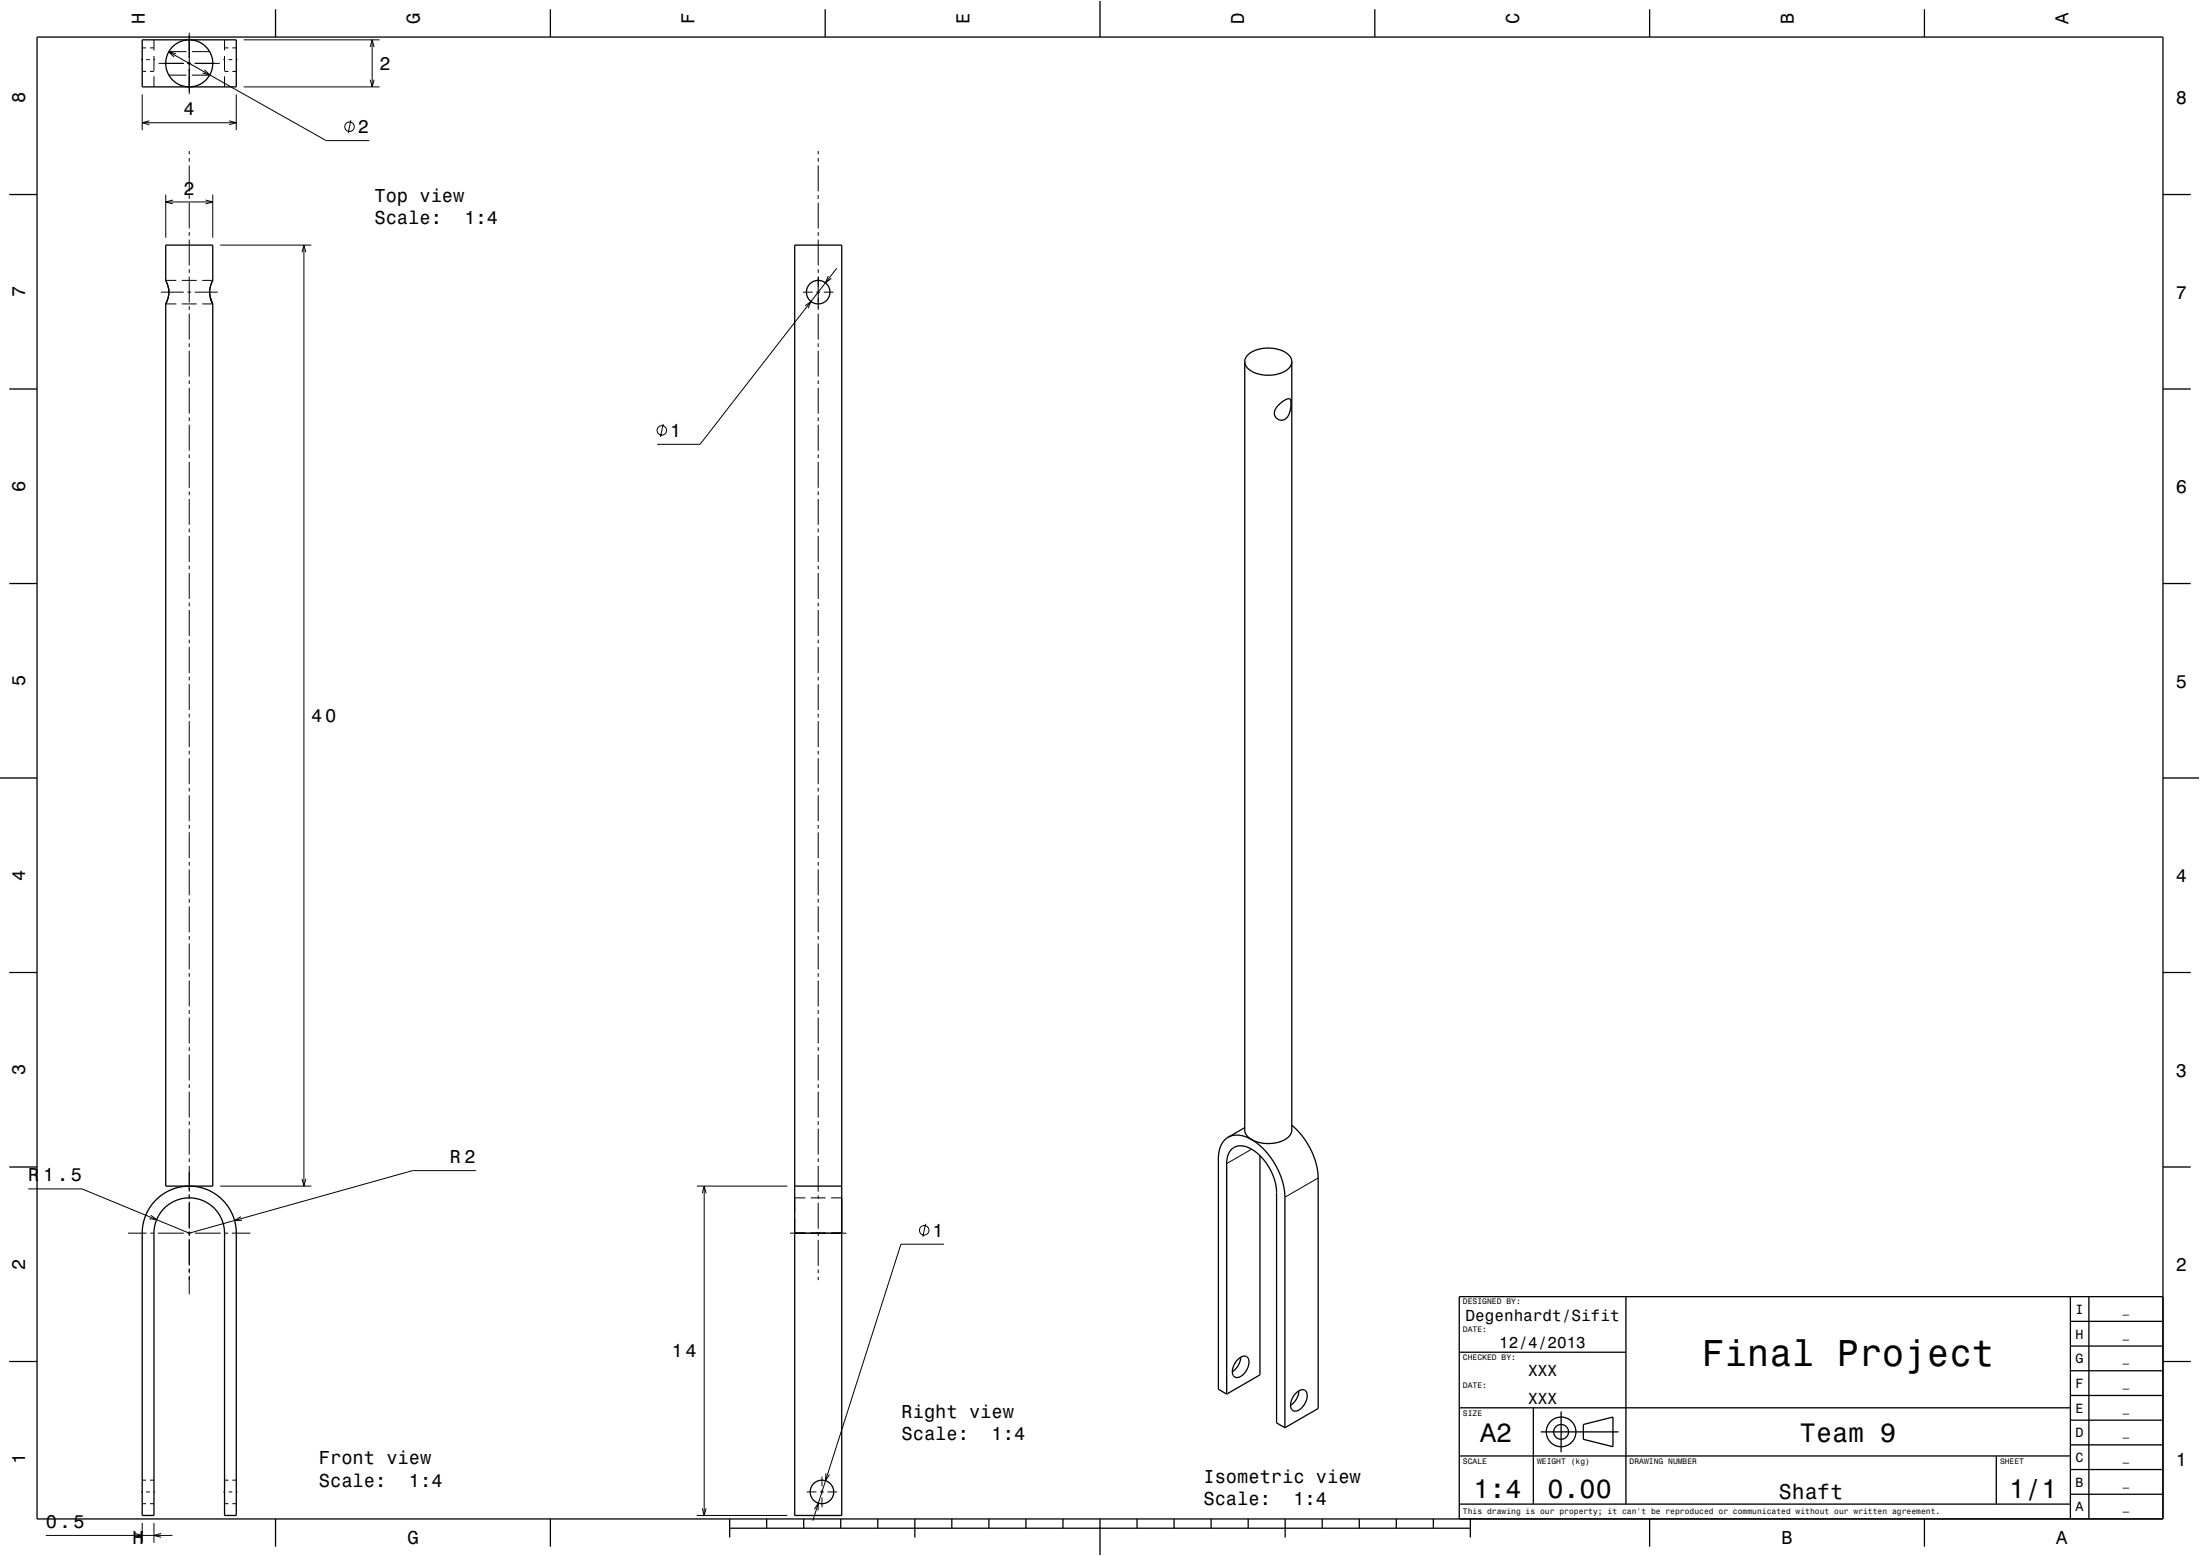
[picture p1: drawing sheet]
<svg xmlns="http://www.w3.org/2000/svg" width="594mm" height="420mm" viewBox="0 0 594 420" stroke-linecap="round" stroke-linejoin="round" font-family="sans-serif">
<g fill="none" stroke="#000" stroke-width=".27">
<path d="M38.1 16.1h.4M38.4 12.9h1.1M38.4 19.3h1.1M39.5 16.1h1M40.5 12.9h1.1M40.5 19.3h1.1M41.5 16.1h.4M41.6 10.8v2.8M41.6 15.1v4M42.8 17.1h6.8M45.6 14l42.5 24h11.6M45.6 13.9h4.7"/>
<path d="M47.5 14.5l-1.9-.5 1.4 1.4M50.6 17.1h1M51.1 8.9v16.5M51.8 13.9h4.8M52.6 17.1h6.8M55.2 18.8l1.4 1.4-1.9-.5M60.3 16.1h.4M60.6 10.8v2.8M60.6 15.1v4M60.6 12.9h1.1M60.6 19.3h1.1M61.7 16.1h1"/>
<path d="M62.7 12.9h1.1M62.7 19.3h1.1M63.7 16.1h.4M65.8 10.8h36.7M100 12.7l.5-1.9 .5 1.9M100.5 10.8v12.7M38.4 25.5v9.6M38.4 33.1h25.4M40.3 32.6l-1.9 .5 1.9 .6M41.6 20.6v2.9M45.6 20.3h4.7M51.8 20.3h4.8"/>
<path d="M60.6 20.6v2.9M61.9 32.6l1.9 .5-1.9 .6M63.8 25.5v9.6M65.8 23.5h36.7M94.7 32.5l-.7 3.5M100 21.5l.5 2 .5-2M44.7 52.5v11.7M44.7 54.5h12.7M46.7 54l-2 .5 2 .5M51.1 40.8v.9M51.1 42.7v1M51.1 44.7v7"/>
<path d="M51.1 52.7v1M51.1 54.7v7M55.5 54l1.9 .5-1.9 .5M57.4 52.5v11.7M220.9 40.8v.9M220.9 42.7v1M220.9 44.7v7M220.9 52.7v1M220.9 54.7v7M43.4 78.9h6.2M47.6 75.7h-2.9l.7 1.6M49.1 75.7h4"/>
<path d="M50.6 78.9h1M51.1 62.7v1M51.1 64.7v7M51.1 72.7v1M51.1 74.7v7M52.6 78.9h6.2M54.6 75.7h2.8M57.4 75.8l-.6 1.5-.2 1.3M59.4 66.2h24.7M81.5 68.1l.6-1.9 .5 1.9M82.1 66.2v254M216.8 78.9h2.6"/>
<path d="M220.4 78.9h1M220.9 62.7v1M220.9 64.7v7M220.9 72.7v1M220.9 74.7v9M222.4 78.9h2.6M223.6 74.5l-.7 1.9 1.6-1.3M225.9 72.4l-36.9 47.5h-11.6M44.8 81.9l-.1 .1h2.9M49.1 82h4M51.1 82.7v1M51.1 84.7v7"/>
<path d="M51.1 92.7v1M51.1 94.7v7M54.6 82h2.8M217.4 82.6l1.6-1.2-.8 1.8M220.9 84.7v7M220.9 92.7v1M220.9 94.7v7M51.1 102.7v1M51.1 104.7v7M51.1 112.7v1M51.1 114.7v7M179 114.4l-.6 3.5"/>
<path d="M220.9 102.7v1M220.9 104.7v7M220.9 112.7v1M220.9 114.7v7M51.1 122.7v1M51.1 124.7v7M51.1 132.7v1M51.1 134.7v7M220.9 122.7v1M220.9 124.7v7M220.9 132.7v1M220.9 134.7v7"/>
<path d="M51.1 142.7v1M51.1 144.7v7M51.1 152.7v1M51.1 154.7v7M220.9 142.7v1M220.9 144.7v7M220.9 152.7v1M220.9 154.7v7M51.1 162.7v1M51.1 164.7v7M51.1 172.7v1M51.1 174.7v7"/>
<path d="M220.9 162.7v1M220.9 164.7v7M220.9 172.7v1M220.9 174.7v7M51.1 182.7v1M51.1 184.7v7M51.1 192.7v1M51.1 194.7v7M220.9 182.7v1M220.9 184.7v7M220.9 192.7v1M220.9 194.7v7"/>
<path d="M51.1 202.7v1M51.1 204.7v7M51.1 212.7v1M51.1 214.7v7M220.9 202.7v1M220.9 204.7v7M220.9 212.7v1M220.9 214.7v7M51.1 222.7v1M51.1 224.7v7M51.1 232.7v1M51.1 234.7v7"/>
<path d="M220.9 222.7v1M220.9 224.7v7M220.9 232.7v1M220.9 234.7v7M51.1 242.7v1M51.1 244.7v7M51.1 252.7v1M51.1 254.7v7M220.9 242.7v1M220.9 244.7v7M220.9 252.7v1M220.9 254.7v7"/>
<path d="M51.1 262.7v1M51.1 264.7v7M51.1 272.7v1M51.1 274.7v7M220.9 262.7v1M220.9 264.7v7M220.9 272.7v1M220.9 274.7v7M51.1 282.7v1M51.1 284.7v7M51.1 292.7v1M51.1 294.7v7"/>
<path d="M220.9 282.7v1M220.9 284.7v7M220.9 292.7v1M220.9 294.7v7M51.1 302.7v1M51.1 304.7v7M51.1 312.7v1M51.1 314.7v7M81.5 318.2l.6 2 .5-2M128.5 316h-17.1l-60.3 16.9-29-12h-14.5M220.9 302.7v1M220.9 304.7v7"/>
<path d="M220.9 312.7v1M220.9 314.7v7M337.9 310.2l-6.7 3.9M355.9 318l-9 5.2M34.6 332.9h5M40.6 332.9h1M40.7 328l1.6 1.2-2-.2M42.6 332.9h7M50.6 332.9h1M51.1 322.4v1.3M51.1 324.4v7.3M51.1 332.4v1.3"/>
<path d="M51.1 334.4v7.3M52.6 332.9h7M59.4 320.2h24.7M60.6 332.9h1M62.6 332.9h5M65 328.4l-1.7 1h2M188.1 320.2h24.5M189.6 322.1l.5-1.9 .5 1.9M190.1 320.2v88.9M213.3 332.9h15.2M214.6 328.8v4.1M217.4 323.3h-2.8v4"/>
<path d="M218.9 323.3h4M220.9 322.7v1M220.9 324.7v7M220.9 332.7v1M220.9 334.7v7M224.4 323.3h2.9M249.9 330.3l-.7 3.5M254.9 335.8h-11.6l-23.9 74.7M51.1 342.4v1.3M51.1 344.4v5M220.9 342.7v1M220.9 344.7v.9"/>
<path d="M38.4 399.5h1.1M40.5 399.5h1.1M60.6 399.5h1.1M62.7 399.5h1.1M221.9 398.6v2.6M223 397.7l-.1 2 1.1-1.7M12.4 414.4h34.2M36.5 413.9l1.9 .5-1.9 .6M38.1 402.7h.4M38.4 411.1v5.3M38.4 405.9h1.1M39.5 402.7h1"/>
<path d="M40.5 405.9h1.1M41.5 402.7h.4M41.6 411.1v5.3M43.5 413.9l-1.9 .5 1.9 .6M60.3 402.7h.4M60.6 405.9h1.1M61.7 402.7h1M62.7 405.9h1.1M63.7 402.7h.4M188.1 409.1h24.5M189.6 407.1l.5 2 .5-2M217.8 402.7h2.6"/>
<path d="M219.9 407.4l1.1-1.7-.1 2M221.4 402.7h1M221.9 402.2v1M221.9 404.2v2.6M223.4 402.7h2.7"/>
<circle cx="94.4" cy="34.2" r="1.28"/>
<circle cx="178.7" cy="116.2" r="1.28"/>
<circle cx="249.5" cy="332.1" r="1.28"/>
</g>
<g fill="none" stroke="#000" stroke-width=".35">
<path d="M10 10h574v400h-574zM38.4 10.8h25.4v12.7h-25.4zM74.4 2.5v7.5M148.6 2.5v7.5M222.8 2.5v7.5M297 0v10M371.2 2.5v7.5M445.4 2.5v7.5M519.6 2.5v7.5M2.5 52.5h7.5M584 52.5h7.5M45.4 77.3l.2 2.3-.8 2.3"/>
<path d="M57.4 75.8v-.1a6.4 6.4 0 0 0 0 6.3l-.7-1.9-.1-1.5M57.4 75.7v-9.5h-12.7v9.5a6.4 6.4 0 0 1 0 6.3v238.2h12.7v-238.2M214.6 66.2h12.7v342.9h-12.7zM336.1 97.6v207.4a4.4 4.4 0 0 0 4.1 3.5l1.7 .2 2-.1a5 5 0 0 0 4.9-3.5v-207.5M336.1 97.6a4.4 4.4 0 0 1 4.1-3.4l2.2-.2 2 .1a4.8 4.8 0 0 1 4.4 3.4v.1M336.1 97.6a4.4 4.4 0 0 0 4.1 3.5l2 .2 2-.2a4.8 4.8 0 0 0 4.6-3.4v-.1M2.5 105h7.5M345.3 109.2l1.8-1.3 1.1-.2a5 5 0 0 1-1.4 5.6 2.04 2.04 0 0 1-2.6-1 2.04 2.04 0 0 1 .7-2.6zM584 105h7.5M2.5 157.5h7.5M584 157.5h7.5M0 210h10"/>
<path d="M584 210h10M2.5 262.5h7.5M584 262.5h7.5M2.5 315h7.5M331.6 307l1.9-.6 2.1 .2 2.3 1 2.3 1.6 2.3 2.4 1.8 2.7 1.5 3.1 .8 3 .3 2.8v62.2M331.6 307l-1.1 .9-.9 1.3-.4 1.5-.2 1.9v62.4l2.2 1.3M336.1 304.4l-4.5 2.6M340.2 311.9v59.2l-9 5.2M348.8 303.7l2.5 2.5 2.3 3.6 1.5 3.6 .7 3.3 .1 63.5-9 5.2M584 315h7.5M42.1 323.9l2.5-2 3.2-1.3 3.2-.4 3.5 .4 3 1.3 2.6 2 1.9 2.5 1.4 3.2 .4 3.3v76.2h-3.2v-76.2a9.5 9.5 0 0 0-9.5-9.6 9.5 9.5 0 0 0-9.5 9.6v76.2h-3.2v-76.9l.4-2.5 .6-1.8 1.1-2zM214.6 320.2h12.7"/>
<path d="M439 350v56M559 356.7h25M559 350v60M564 350v60M584 350h-190v60M2.5 367.5h7.5M331.2 376.3v-62.2l.2-1.9 .6-1.3a4.1 4.1 0 0 1 5.9-.7l2.3 1.7 2.1 2.7 1.6 3.1 .7 2.9 .1 63.5 2.2 1.3M334.1 367a1.79 1.79 0 0 1 2.9-.4 4.2 4.2 0 0 1-3.2 5.2 1.78 1.78 0 0 1-.9-2.6l.5-1.2zM335 366.3a5 5 0 0 1-2.3 3.9M350 376a1.64 1.64 0 0 1 2.8-.2 4.2 4.2 0 0 1-3.3 5.1 1.78 1.78 0 0 1-.9-2.7l.5-1.1zM350.7 375.4a5 5 0 0 1-2.2 3.9M394 365h45"/>
<path d="M559 376.7h25M559 370h25M559 363.3h25M584 367.5h7.5M394 393h165M394 380h165M414 380v26M416 386.5h21M421.5 381v11M427.5 384.5l8-2v8l-8-2zM539 393v13M559 396.7h25"/>
<path d="M559 390h25M559 383.3h25M74.4 410v7.5M148.6 410v7.5M197 412.5h200M197 410v5M207 410v2.5M217 410v2.5M227 410v2.5M237 410v2.5M247 410v5M257 410v2.5"/>
<path d="M267 410v2.5M277 410v2.5M287 410v2.5M297 410v10M307 410v2.5M317 410v2.5M327 410v2.5M337 410v2.5M347 410v5M357 410v2.5M367 410v2.5M377 410v2.5"/>
<path d="M387 410v2.5M394 406h165M397 410v5M445.4 410v7.5M519.6 410v7.5M559 403.3h25"/>
<circle cx="51.1" cy="17.1" r="6.3"/>
<circle cx="220.9" cy="78.9" r="3.2"/>
<circle cx="421.5" cy="386.5" r="2"/>
<circle cx="421.5" cy="386.5" r="4"/>
<circle cx="221.9" cy="402.7" r="3.2"/>
</g>
<path d="M0 0h594v420h-594" fill="none" stroke="#fff" stroke-width=".27"/>
<text font-size="10.1" x="459.5" y="368.7">Final Project</text>
<g font-size="7.2">
<text x="399.7" y="389.3">A2</text>
<text x="486" y="389.1">Team 9</text>
<text x="397.8" y="404.3">1:4</text>
<text x="417.8" y="404.3">0.00</text>
<text x="542.5" y="404.3">1/1</text>
</g>
<text font-size="5.8" x="480.3" y="404.6">Shaft</text>
<g font-size="5">
<text x="39.1" y="6.5" transform="rotate(-90 39.1 6.5)">H</text>
<text x="113.3" y="6.5" transform="rotate(-90 113.3 6.5)">G</text>
<text x="187.5" y="6.5" transform="rotate(-90 187.5 6.5)">F</text>
<text x="261.7" y="6.5" transform="rotate(-90 261.7 6.5)">E</text>
<text x="335.9" y="6.5" transform="rotate(-90 335.9 6.5)">D</text>
<text x="410.1" y="6.5" transform="rotate(-90 410.1 6.5)">C</text>
<text x="484.3" y="6.5" transform="rotate(-90 484.3 6.5)">B</text>
<text x="558.5" y="6.5" transform="rotate(-90 558.5 6.5)">A</text>
<text x="102.5" y="18.9">2</text>
<text x="6.8" y="27.8" transform="rotate(-90 6.8 27.8)">8</text>
<text x="587.5" y="28.1">8</text>
<text x="49.6" y="31.1">4</text>
<text x="96.7" y="36">2</text>
<text x="49.6" y="52.5">2</text>
<text x="101.1" y="54.5">Top view</text>
<text x="101.1" y="60.5">Scale:</text>
<text x="125.4" y="60.5">1:4</text>
<text x="6.8" y="80.3" transform="rotate(-90 6.8 80.3)">7</text>
<text x="587.5" y="80.6">7</text>
<text x="181" y="117.9">1</text>
<text x="6.8" y="132.8" transform="rotate(-90 6.8 132.8)">6</text>
<text x="587.5" y="133.1">6</text>
<text x="6.8" y="185.3" transform="rotate(-90 6.8 185.3)">5</text>
<text x="587.5" y="185.6">5</text>
<text x="84.1" y="194.9">40</text>
<text x="6.8" y="237.8" transform="rotate(-90 6.8 237.8)">4</text>
<text x="587.5" y="238.1">4</text>
<text x="6.8" y="290.3" transform="rotate(-90 6.8 290.3)">3</text>
<text x="587.5" y="290.6">3</text>
<text x="121.4" y="314">R 2</text>
<text x="7.6" y="318.9">R</text>
<text x="11.7" y="318.9">1.5</text>
<text x="251.8" y="333.8">1</text>
<text x="6.8" y="342.8" transform="rotate(-90 6.8 342.8)">2</text>
<text x="587.5" y="343.1">2</text>
<text x="181.4" y="366.4">14</text>
<text x="243.4" y="382.7">Right view</text>
<text x="243.4" y="388.8">Scale:</text>
<text x="267.7" y="388.8">1:4</text>
<text x="6.8" y="395.3" transform="rotate(-90 6.8 395.3)">1</text>
<text x="86.1" y="395.2">Front view</text>
<text x="587.5" y="395.6">1</text>
<text x="86.1" y="401.3">Scale:</text>
<text x="110.4" y="401.3">1:4</text>
<text x="324.9" y="400.2">Isometric view</text>
<text x="324.9" y="406.3">Scale:</text>
<text x="349.2" y="406.3">1:4</text>
<text x="12.4" y="412.4">0.5</text>
<text x="35.8" y="416.8">H</text>
<text x="110" y="416.8">G</text>
<text x="481" y="416.8">B</text>
<text x="555.2" y="416.8">A</text>
</g>
<g font-size="4.3">
<text x="395.7" y="356.5">Degenhardt/Sifit</text>
<text x="404.8" y="364">12/4/2013</text>
<text x="412.6" y="371.5">XXX</text>
<text x="412.6" y="379">XXX</text>
</g>
<g font-size="3.6">
<text x="560.4" y="354.6">I</text>
<text x="560.4" y="361.3">H</text>
<text x="560.4" y="368">G</text>
<text x="560.4" y="374.6">F</text>
<text x="560.4" y="381.3">E</text>
<text x="560.4" y="388">D</text>
<text x="560.4" y="394.6">C</text>
<text x="560.4" y="401.3">B</text>
<text x="560.4" y="408">A</text>
</g>
<g font-size="2.9">
<text x="573.1" y="354.4">_</text>
<text x="573.1" y="361.1">_</text>
<text x="573.1" y="367.7">_</text>
<text x="573.1" y="374.4">_</text>
<text x="573.1" y="381">_</text>
<text x="573.1" y="387.7">_</text>
<text x="573.1" y="394.4">_</text>
<text x="573.1" y="401.1">_</text>
<text x="573.1" y="407.7">_</text>
</g>
<g font-size="2.2">
<text x="395" y="352.1">DESIGNED BY:</text>
<text x="395" y="359.6">DATE:</text>
<text x="395" y="367.1">CHECKED BY:</text>
<text x="395" y="374.6">DATE:</text>
<text x="395" y="382.1">SIZE</text>
<text x="395" y="395.1">SCALE</text>
<text x="415" y="395.1">WEIGHT (kg)</text>
<text x="440" y="395.1">DRAWING NUMBER</text>
<text x="540" y="395.1">SHEET</text>
<text x="395" y="408.8">This drawing is our property; it can't be reproduced or communicated without our written agreement.</text>
</g>
</svg>
